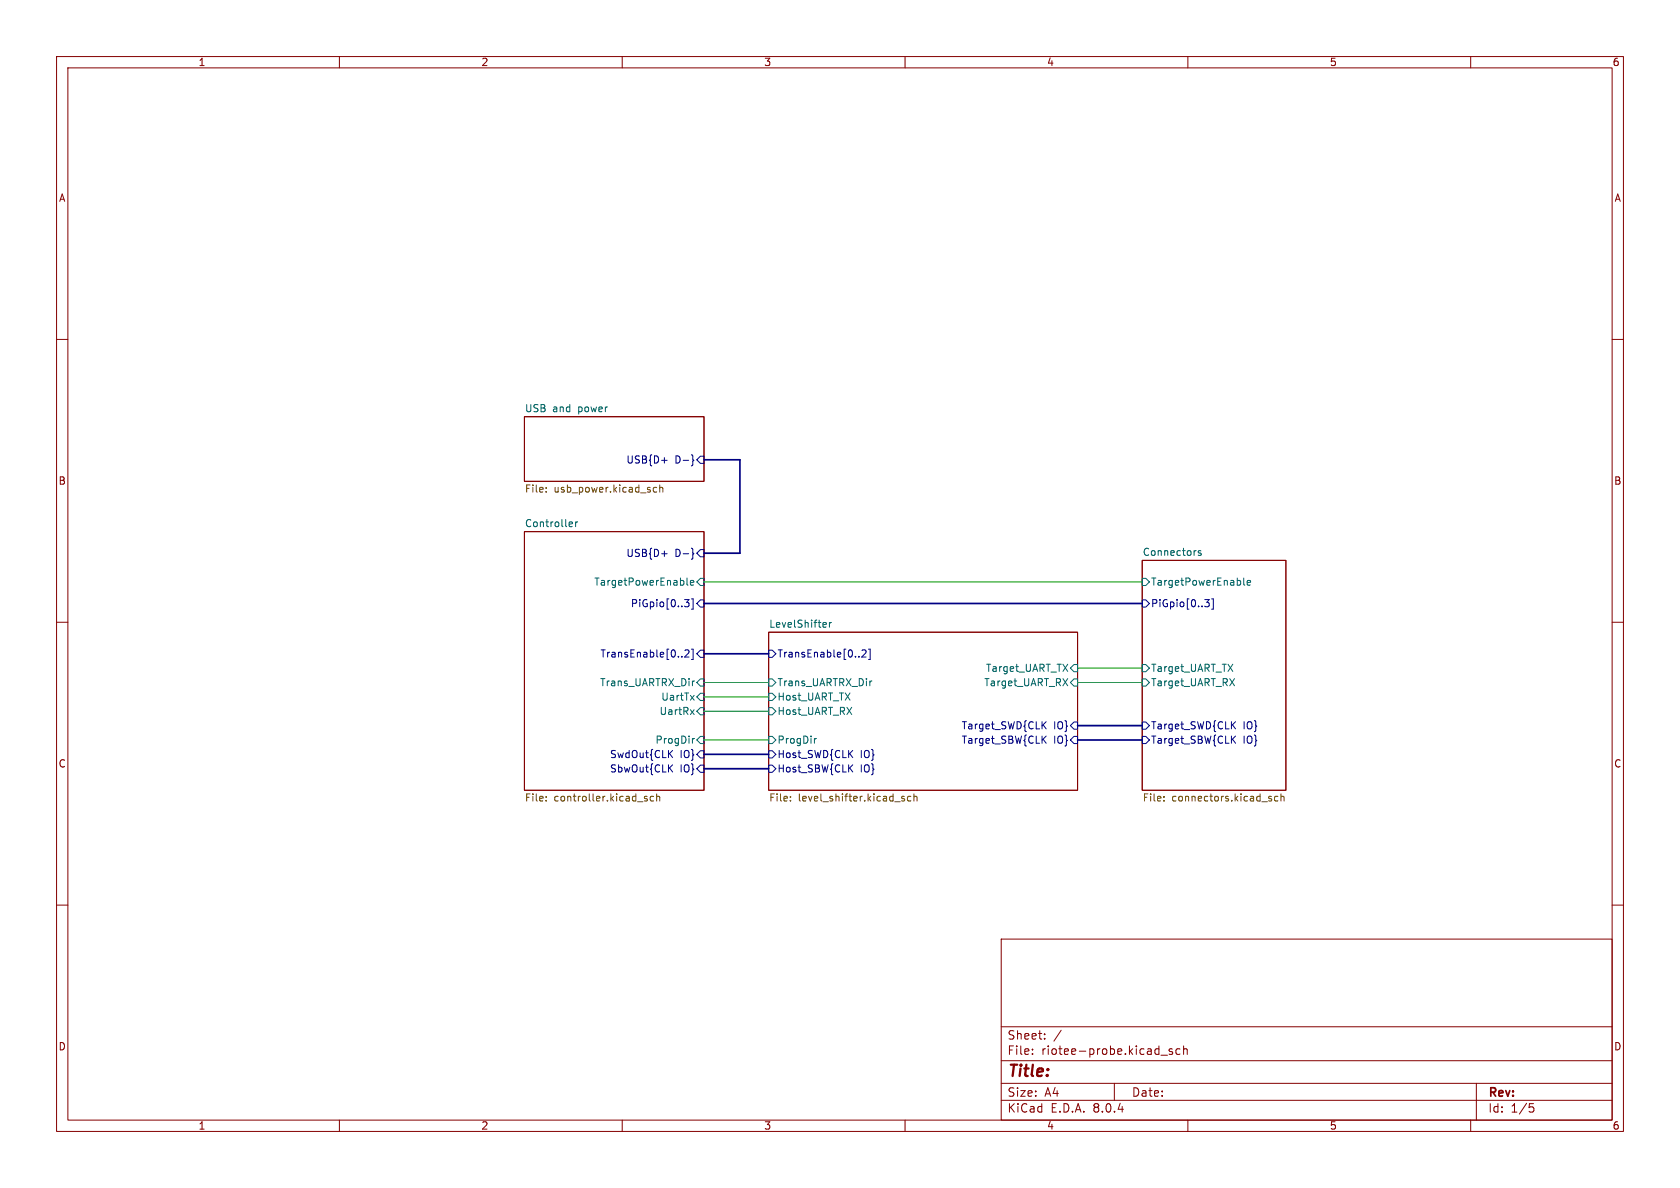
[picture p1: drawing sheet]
<svg xmlns="http://www.w3.org/2000/svg" width="297mm" height="210mm" viewBox="0 0 297 210" stroke-linecap="round" stroke-linejoin="round" font-family="sans-serif">
<g fill="none" stroke="#840000" stroke-width=".18">
<path d="M10 10h277v190h-277zM12 12h273v186h-273zM60 10v2M110 10v2M160 10v2M210 10v2M260 10v2M10 60h2M285 60h2M92.7 73.7h31.8v11.4h-31.8zM92.7 94h31.8v45.7h-31.8zM201.9 99.1h25.4v40.6h-25.4z"/>
<path d="M10 110h2M135.9 111.8h54.6v27.9h-54.6zM285 110h2M10 160h2M285 160h2M177 166h108v32h-108zM60 198v2M110 198v2M160 198v2M177 194.5h108M177 191.5h108M177 187.5h108"/>
<path d="M177 181.5h108M182.5 186.3v.1M182.5 185.5v.1M184.7 183.6v.1M184.7 182.8v.1M187.6 182.1l-1.3 2M197 191.5v3M205.2 186.5h1.2M207.2 185.5l-.3-.1-.2 .2v.2l.5 .2v.3h-.5M208.6 185.5l-.4-.1-.3 .3v.4l.1 .2h.6M209.2 185.5l.3-.1 .3 .1 .1 .9M209.2 184.9v1.5"/>
<path d="M210 198v2M260 198v2M261 191.5v6.5M270.4 195.1h.7M270.5 195.7h.4l.3 .3-.2 .5-.5 .1"/>
</g>
<g fill="none" stroke="#000084" stroke-width=".18">
<path d="M117 97.9h.9M117 81.4h.9M122.3 96.9l.2 .2v.6l.2 .2-.2 .2v.6l-.2 .2M122.3 80.4l.2 .2v.6l.2 .2-.2 .2v.6l-.2 .1M123.8 97.2h.7v1.2h-.7l-.6-.6zM123.8 80.6h.7v1.3h-.7l-.6-.6zM120.5 116v.1M121 106h.8l-.4 .5 .4 .1v.5l-.2 .2-.5-.1M121.1 115l.5-.1 .2 .3-.8 .9h.8M122.2 114.8h.3v1.8h-.3M122.2 105.9h.3v1.8h-.3M123.8 114.9h.7v1.3h-.7l-.6-.6z"/>
<path d="M123.8 106h.7v1.3h-.7l-.6-.6zM135.9 114.9h.6l.7 .7-.7 .6h-.6zM151.8 116v.1M152.4 115l.5-.1 .2 .3-.8 .9h.8M153.5 114.8h.3v1.8h-.3M201.9 106h.7l.6 .7-.6 .6h-.7zM213 106h.8l-.5 .5 .4 .1v.5l-.2 .2-.5-.1M214.2 105.9h.3v1.8h-.3M118.4 133.2l.5 .7M118.4 135.7l.5 .8M118.9 132.7l-.7 .7M118.9 135.2l-.7 .7"/>
<path d="M123.8 132.7h.7v1.3h-.7l-.6-.6zM123.8 135.3h.7v1.2h-.7l-.6-.6zM135.9 135.3h.6l.7 .6-.7 .6h-.6zM135.9 132.7h.6l.7 .7-.7 .6h-.6zM150.2 135.7l.6 .8M150.2 133.2l.6 .7M150.8 135.2l-.8 .7M150.8 132.7l-.8 .7M184.4 130.7l.5 .7M184.4 128.1l.5 .7M184.9 130.1l-.7 .7M184.9 127.6l-.7 .7"/>
<path d="M189.9 130.2h.6v1.2h-.6l-.7-.6zM189.9 127.6h.6v1.3h-.6l-.7-.6zM201.9 130.2h.7l.6 .6-.6 .6h-.7zM201.9 127.6h.7l.6 .7-.6 .6h-.7zM217.9 130.7l.5 .7M217.9 128.1l.5 .7M218.4 130.1l-.7 .7M218.4 127.6l-.7 .7"/>
</g>
<g fill="none" stroke="#006464" stroke-width=".18">
<path d="M100.8 92.3h.4v.3l-.6 .1M101.2 93l-.4 .1M101.8 92.3v.8M102.1 92.3l-.3 .2M212.3 97.4l-.3-.1-.2 .2 .1 .2 .4 .1v.3h-.5M121.4 102.2v1.1l.2 .1M122.1 103l.6-.1-.1-.2-.4-.1-.1 .2v.6h.5M123.8 102.2h.7v1.3h-.7l-.6-.6zM145.7 110l.3 .1 .1 .2-.6 .2M146 110.8l-.3 .1M146.6 110v.9M147 110l-.4 .3"/>
<path d="M189.9 117.5h.6v1.2h-.6l-.7-.6zM201.9 117.5h.7l.6 .6-.6 .6h-.7zM201.9 102.2h.7l.6 .7-.6 .6h-.7zM219.9 102.2v1.1l.2 .1M220.5 103l.6-.1-.1-.2-.3-.1-.2 .2v.6h.5M122.1 125.5l.6 .8M122.1 122.9l.6 .9M122.4 130.5v.9M122.7 125.5l-.6 .8M122.7 122.9l-.6 .9M122.8 120.4h-.3M122.8 130.5l-.4 .3"/>
<path d="M123.8 125.1h.7v1.3h-.7l-.6-.7zM123.8 122.6h.7v1.2h-.7l-.6-.6zM123.8 120h.7v1.3h-.7l-.6-.6zM123.8 130.2h.7v1.2h-.7l-.6-.6zM135.9 125.1h.6l.7 .6-.7 .7h-.6zM135.9 130.2h.6l.7 .6-.7 .6h-.6zM135.9 120h.6l.7 .7-.7 .6h-.6zM135.9 122.6h.6l.7 .6-.7 .6h-.6zM144 130.5v.9M144.3 130.5l-.3 .3M154.1 120.4h-.2M189.9 120h.6v1.3h-.6l-.7-.6z"/>
<path d="M201.9 120h.7l.6 .7-.6 .6h-.7z"/>
</g>
<g fill="none" stroke="#725600" stroke-width=".18">
<path d="M96.6 86.2v.1M96.6 86.9v.1M116.1 86.2h-.4l-.2 .2 .1 .5h.5M116.6 85.7v1.3M116.6 86.3l.2-.1h.3l.1 .8M96.6 141.5v.1M96.6 140.8v.1M114 141.1l.5 .3-.1 .1-.4 .1M114 140.8h.4M115.5 140.8h-.3l-.3 .2 .2 .5h.4M116.1 140.9l.2-.1h.3v.8M116.1 140.3v1.3"/>
<path d="M139.7 141.5v.1M139.7 140.8v.1M159.4 141l.5 .4-.1 .2-.4-.1M159.9 140.8h-.3l-.2 .1M161 140.8h-.3l-.3 .2 .1 .5h.5M161.6 140.9l.2-.1h.3v.8M161.6 140.3v1.3M205.8 141.5v.1M205.8 140.8v.1M224.6 141.2l.2 .2-.2 .2M224.6 140.8h.2M225.9 140.8h-.3l-.3 .2 .1 .5h.5"/>
<path d="M226.5 140.9l.1-.1h.3l.1 .8M226.5 140.3v1.3"/>
</g>
<path d="M124.5 81.3h6.3v16.5h-6.3M124.5 106.7h77.4M124.5 115.6h11.4M124.5 133.4h11.4M124.5 135.9h11.4M190.5 130.8h11.4M190.5 128.3h11.4" fill="none" stroke="#000084" stroke-width=".3"/>
<path d="M124.5 102.9h77.4M190.5 118.1h11.4M124.5 120.7h11.4M124.5 123.2h11.4M124.5 130.8h11.4M124.5 125.7h11.4M190.5 120.7h11.4" fill="none" stroke="#009600" stroke-width=".18"/>
<text font-size="2.8" fill="#840000" x="178" y="190.9">Title:</text>
<g font-size="2.1" fill="#840000">
<text x="178" y="184">Sheet:</text>
<text x="178" y="186.7">File:</text>
<text x="184.1" y="186.7">riotee-probe.kicad_sch</text>
<text x="178" y="196.9">KiCad</text>
<text x="178" y="194.1">Size:</text>
<text x="184.7" y="194.1">A4</text>
<text x="185.7" y="196.9">E.D.A.</text>
<text x="193.3" y="196.9">8.0.4</text>
<text x="200" y="194.1">Date:</text>
<text x="263" y="194.3">Rev:</text>
<text x="263" y="196.9">Id:</text>
<text x="267.1" y="196.9">1/5</text>
</g>
<g font-size="1.8" fill="#840000">
<text x="35" y="11.9">1</text>
<text x="85" y="11.9">2</text>
<text x="135" y="11.9">3</text>
<text x="185" y="11.9">4</text>
<text x="235" y="11.9">5</text>
<text x="285" y="11.9">6</text>
<text x="10.3" y="35.9">A</text>
<text x="285.3" y="35.9">A</text>
<text x="10.3" y="85.9">B</text>
<text x="285.3" y="85.9">B</text>
<text x="10.3" y="135.9">C</text>
<text x="285.3" y="135.9">C</text>
<text x="10.3" y="185.9">D</text>
<text x="285.3" y="185.9">D</text>
<text x="35" y="199.9">1</text>
<text x="85" y="199.9">2</text>
<text x="135" y="199.9">3</text>
<text x="185" y="199.9">4</text>
<text x="235" y="199.9">5</text>
<text x="285" y="199.9">6</text>
</g>
<g font-size="1.8" fill="#006464">
<text x="92.7" y="72.9">USB</text>
<text x="97.7" y="72.9">and</text>
<text x="102.3" y="72.9">power</text>
<text x="92.7" y="93.3">Controller</text>
<text x="201.9" y="98.3">Connectors</text>
<text x="105" y="103.7">TargetPowerEnable</text>
<text x="203.4" y="103.7">TargetPowerEnable</text>
<text x="135.9" y="111">LevelShifter</text>
<text x="174.2" y="119">Target_UART_TX</text>
<text x="203.4" y="119">Target_UART_TX</text>
<text x="106" y="121.5">Trans_UARTRX_Dir</text>
<text x="116.8" y="124.1">UartTx</text>
<text x="137.4" y="121.5">Trans_UARTRX_Dir</text>
<text x="137.4" y="124.1">Host_UART_TX</text>
<text x="173.9" y="121.5">Target_UART_RX</text>
<text x="203.4" y="121.5">Target_UART_RX</text>
<text x="115.8" y="131.7">ProgDir</text>
<text x="116.5" y="126.6">UartRx</text>
<text x="137.4" y="126.6">Host_UART_RX</text>
<text x="137.4" y="131.7">ProgDir</text>
</g>
<g font-size="1.8" fill="#000084">
<text x="110.6" y="82.1">USB{D+</text>
<text x="119.3" y="82.1">D-}</text>
<text x="110.6" y="98.7">USB{D+</text>
<text x="119.3" y="98.7">D-}</text>
<text x="111.4" y="107.5">PiGpio[0..3]</text>
<text x="203.4" y="107.5">PiGpio[0..3]</text>
<text x="106" y="116.4">TransEnable[0..2]</text>
<text x="137.4" y="116.4">TransEnable[0..2]</text>
<text x="169.9" y="131.7">Target_SBW{CLK</text>
<text x="169.9" y="129.1">Target_SWD{CLK</text>
<text x="186.3" y="131.7">IO}</text>
<text x="186.3" y="129.1">IO}</text>
<text x="203.4" y="131.7">Target_SBW{CLK</text>
<text x="203.4" y="129.1">Target_SWD{CLK</text>
<text x="219.7" y="131.7">IO}</text>
<text x="219.7" y="129.1">IO}</text>
<text x="107.7" y="134.2">SwdOut{CLK</text>
<text x="107.7" y="136.8">SbwOut{CLK</text>
<text x="120.2" y="134.2">IO}</text>
<text x="120.2" y="136.8">IO}</text>
<text x="137.4" y="136.8">Host_SBW{CLK</text>
<text x="137.4" y="134.2">Host_SWD{CLK</text>
<text x="152.1" y="136.8">IO}</text>
<text x="152.1" y="134.2">IO}</text>
</g>
<g font-size="1.8" fill="#725600">
<text x="92.7" y="87.4">File:</text>
<text x="97.9" y="87.4">usb_power.kicad_sch</text>
<text x="92.7" y="142">File:</text>
<text x="97.9" y="142">controller.kicad_sch</text>
<text x="135.9" y="142">File:</text>
<text x="141.1" y="142">level_shifter.kicad_sch</text>
<text x="201.9" y="142">File:</text>
<text x="207.2" y="142">connectors.kicad_sch</text>
</g>
</svg>
